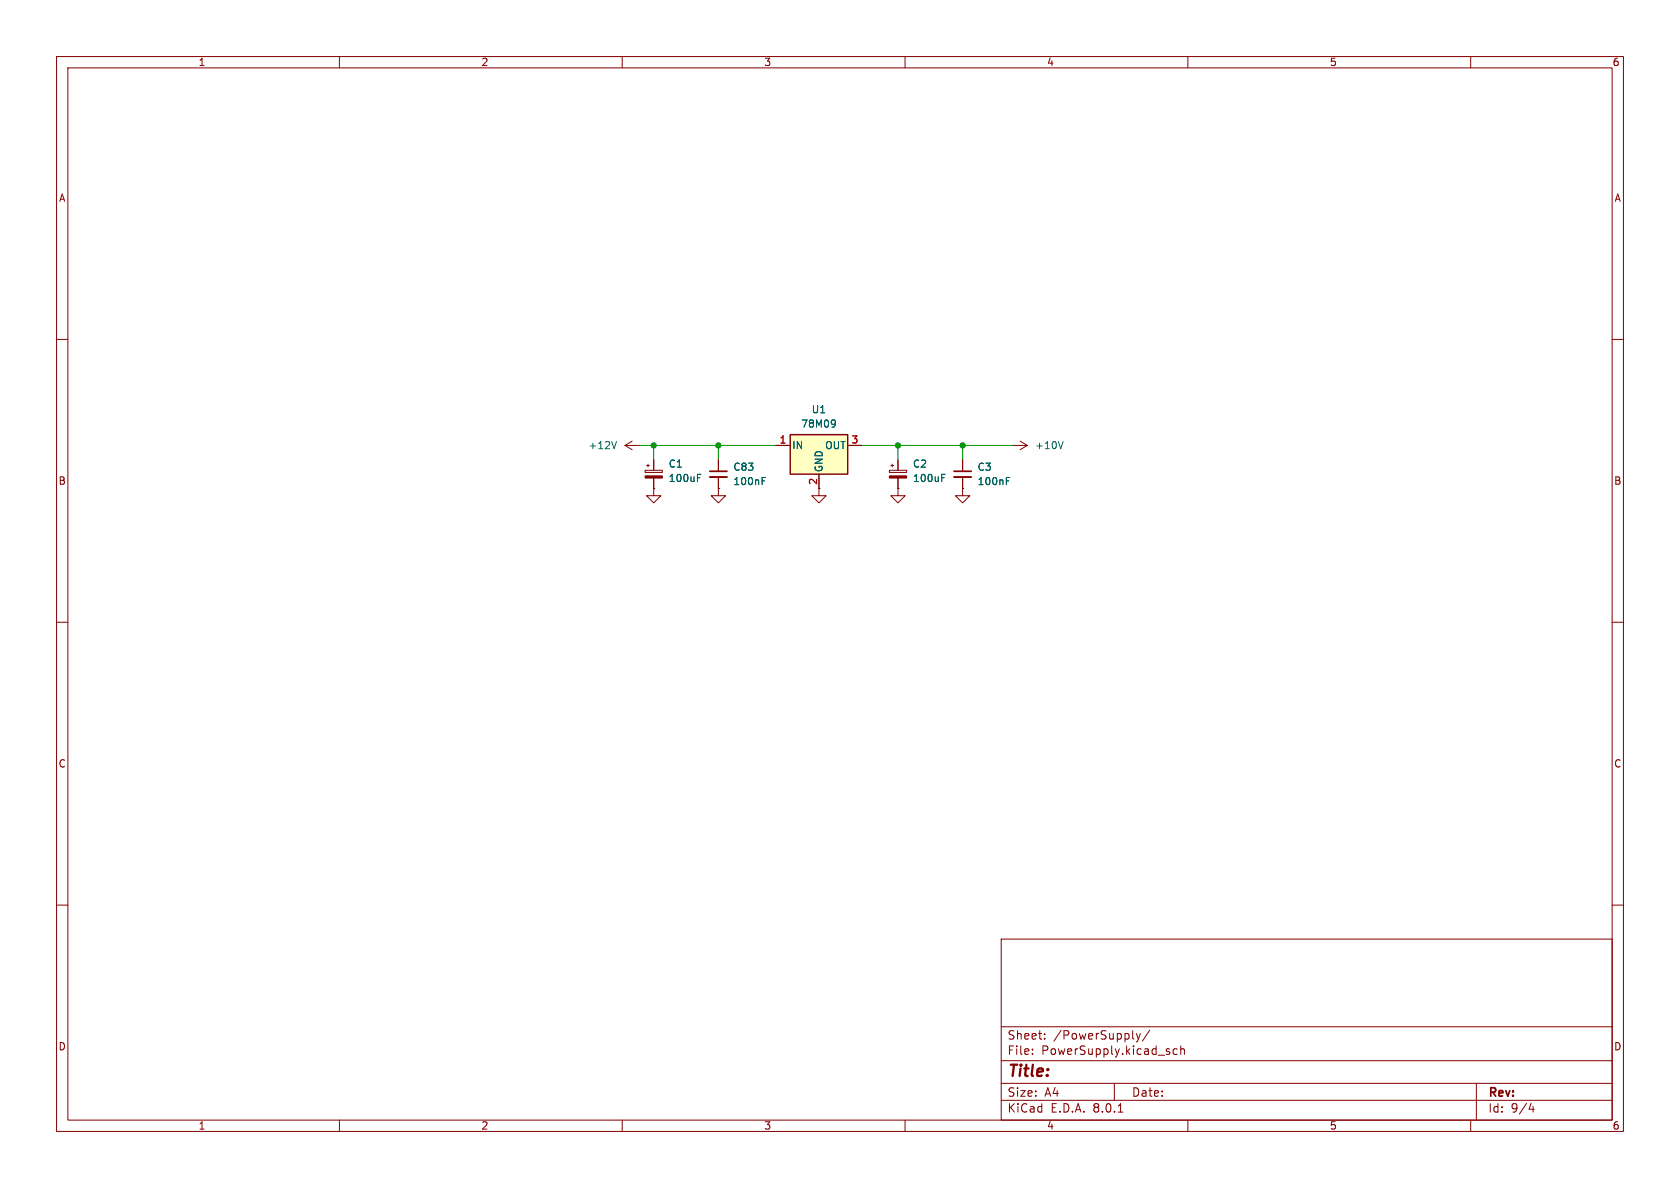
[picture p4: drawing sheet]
<svg xmlns="http://www.w3.org/2000/svg" width="297mm" height="210mm" viewBox="0 0 297 210" stroke-linecap="round" stroke-linejoin="round" font-family="sans-serif">
<g fill="none" stroke="#840000" stroke-width=".18">
<path d="M10 10h277v190h-277zM12 12h273v186h-273zM60 10v2M110 10v2M160 10v2M210 10v2M260 10v2M10 60h2M285 60h2M127 86.4v1.2h1.3l-1.3 1.3-1.3-1.3h1.3M127 86.4h.1M127 81.3v2"/>
<path d="M127 84.3v2.1M144.8 86.4v1.2h1.2l-1.2 1.3-1.3-1.3h1.3M10 110h2M285 110h2M10 160h2M285 160h2M177 166h108v32h-108zM60 198v2M110 198v2M160 198v2M177 194.5h108M177 191.5h108"/>
<path d="M177 187.5h108M177 181.5h108M182.5 186.3v.1M182.5 185.5v.1M184.7 183.6v.1M184.7 182.8v.1M197 191.5v3M197.7 196.6h.8M200.9 182.7l.3 1M201.2 183.7l-.1 .4-.2 .1M201.6 182.7l-.4 1M203.2 182.1l-1.2 2"/>
<path d="M208.1 185.5l-.4-.1-.3 .3v.4l.1 .2h.6M208.7 185.5l.3-.1 .3 .1 .1 .9M208.7 184.9v1.5M210 198v2M260 198v2M261 191.5v6.5M270.7 195l-.4 1.1h.9M271 195.6v1"/>
</g>
<path d="M125.5 84.3h3" fill="none" stroke="#840000" stroke-width=".33"/>
<path d="M125.5 83.3h3" fill="none" stroke="#840000" stroke-width=".3"/>
<path d="M134.7 85h.5M134.7 84.4h.6" fill="none" stroke="#006464" stroke-width=".18"/>
<path d="M139.7 76.8h10.2v7h-10.2z" fill="#ffffc2"/>
<path d="M139.7 76.8h10.2v7h-10.2z" fill="none" stroke="#840000" stroke-width=".25"/>
<g fill="none" stroke="#840000" stroke-width=".18">
<path d="M110.5 78.7h2.5M110.5 78.7l1.3 .8M111.8 78l-1.3 .7M113 78.7h.1M137.2 78.7h2.5M149.9 78.7h2.5M179.1 78.7h.1M179.1 78.7h2.5M180.3 78l1.3 .7M181.6 78.7l-1.3 .8M114 83.1h3.1v.4h-3.1zM114.3 82.3h.5"/>
<path d="M114.6 82v.6M115.6 86.4v1.2h1.2l-1.2 1.3-1.3-1.3h1.3M115.6 86.4h.1M115.6 81.3v1.8M115.6 84.5v1.9M127 86.4h.1M127 81.3v2M127 84.3v2.1M144.8 83.8v2.6M157.2 83.1h3.1v.4h-3.1zM157.5 82.3h.5M157.7 82v.6"/>
<path d="M158.7 86.4v1.2h1.3l-1.3 1.3-1.2-1.3h1.2M158.7 86.4h.1M158.7 81.3v1.8M158.7 84.5v1.9M170.2 86.4v1.2h1.2l-1.2 1.3-1.3-1.3h1.3M170.2 86.4h.1M170.2 81.3v2M170.2 84.3v2.1"/>
</g>
<path d="M109 78l-.4 1.3M147.4 74.2l.2 .2a1.03 1.03 0 0 1-.2 1M147.7 74.8l-.3 .2M188 78l-.5 1.3M123.3 84.5h.4M123.3 83.9h.6M134.7 85h.5M134.7 84.4h.6M166.5 84.5h.4M166.5 83.9h.6M177.9 85h.4M177.9 84.4h.6" fill="none" stroke="#006464" stroke-width=".18"/>
<path d="M168.7 84.3h3" fill="none" stroke="#840000" stroke-width=".33"/>
<path d="M168.7 83.3h3" fill="none" stroke="#840000" stroke-width=".3"/>
<g fill="#840000" stroke="#840000" stroke-width=".18">
<path d="M114 84.1h3.1v.4h-3.1z"/>
<path d="M157.2 84.1h3.1v.4h-3.1z"/>
</g>
<path d="M113 78.7h24.2M115.6 78.7v2.6M127 78.7v2.6M152.4 78.7h26.7M158.7 78.7v2.6M170.2 78.7v2.6" fill="none" stroke="#009600" stroke-width=".18"/>
<g fill="#009600" stroke="#009600" stroke-width=".18">
<circle cx="127" cy="78.7" r=".46"/>
<circle cx="170.2" cy="78.7" r=".46"/>
<circle cx="115.6" cy="78.7" r=".46"/>
<circle cx="158.7" cy="78.7" r=".46"/>
</g>
<text font-size="2.8" fill="#840000" x="178" y="190.9">Title:</text>
<g font-size="2.1" fill="#840000">
<text x="178" y="184">Sheet:</text>
<text x="186.2" y="184">/PowerSupply/</text>
<text x="178" y="186.7">File:</text>
<text x="184.1" y="186.7">PowerSupply.kicad_sch</text>
<text x="178" y="196.9">KiCad</text>
<text x="178" y="194.1">Size:</text>
<text x="184.7" y="194.1">A4</text>
<text x="185.7" y="196.9">E.D.A.</text>
<text x="193.3" y="196.9">8.0.1</text>
<text x="200" y="194.1">Date:</text>
<text x="263" y="194.3">Rev:</text>
<text x="263" y="196.9">Id:</text>
<text x="267.1" y="196.9">9/4</text>
</g>
<g font-size="1.8" fill="#840000">
<text x="35" y="11.9">1</text>
<text x="85" y="11.9">2</text>
<text x="135" y="11.9">3</text>
<text x="185" y="11.9">4</text>
<text x="235" y="11.9">5</text>
<text x="285" y="11.9">6</text>
<text x="10.3" y="35.9">A</text>
<text x="285.3" y="35.9">A</text>
<text x="10.3" y="85.9">B</text>
<text x="285.3" y="85.9">B</text>
<text x="10.3" y="135.9">C</text>
<text x="285.3" y="135.9">C</text>
<text x="10.3" y="185.9">D</text>
<text x="285.3" y="185.9">D</text>
<text x="35" y="199.9">1</text>
<text x="85" y="199.9">2</text>
<text x="135" y="199.9">3</text>
<text x="185" y="199.9">4</text>
<text x="235" y="199.9">5</text>
<text x="285" y="199.9">6</text>
</g>
<g font-size="1.8" fill="#006464">
<text x="141.5" y="75.8">78M09</text>
<text x="143.4" y="73.3">U1</text>
<text x="103.9" y="79.6">+12V</text>
<text x="118.1" y="82.9">C1</text>
<text x="129.5" y="83.4">C83</text>
<text x="140" y="79.6">IN</text>
<text x="145.6" y="83.6" transform="rotate(-90 145.6 83.6)">GND</text>
<text x="145.8" y="79.6">OUT</text>
<text x="161.3" y="82.9">C2</text>
<text x="172.7" y="83.4">C3</text>
<text x="182.9" y="79.6">+10V</text>
<text x="118.1" y="85.4">100uF</text>
<text x="129.5" y="86">100nF</text>
<text x="161.3" y="85.4">100uF</text>
<text x="172.7" y="86">100nF</text>
</g>
<g font-size="1.8" fill="#a90000">
<text x="137.7" y="78.5">1</text>
<text x="150.4" y="78.5">3</text>
<text x="144.5" y="85.8" transform="rotate(-90 144.5 85.8)">2</text>
</g>
</svg>
